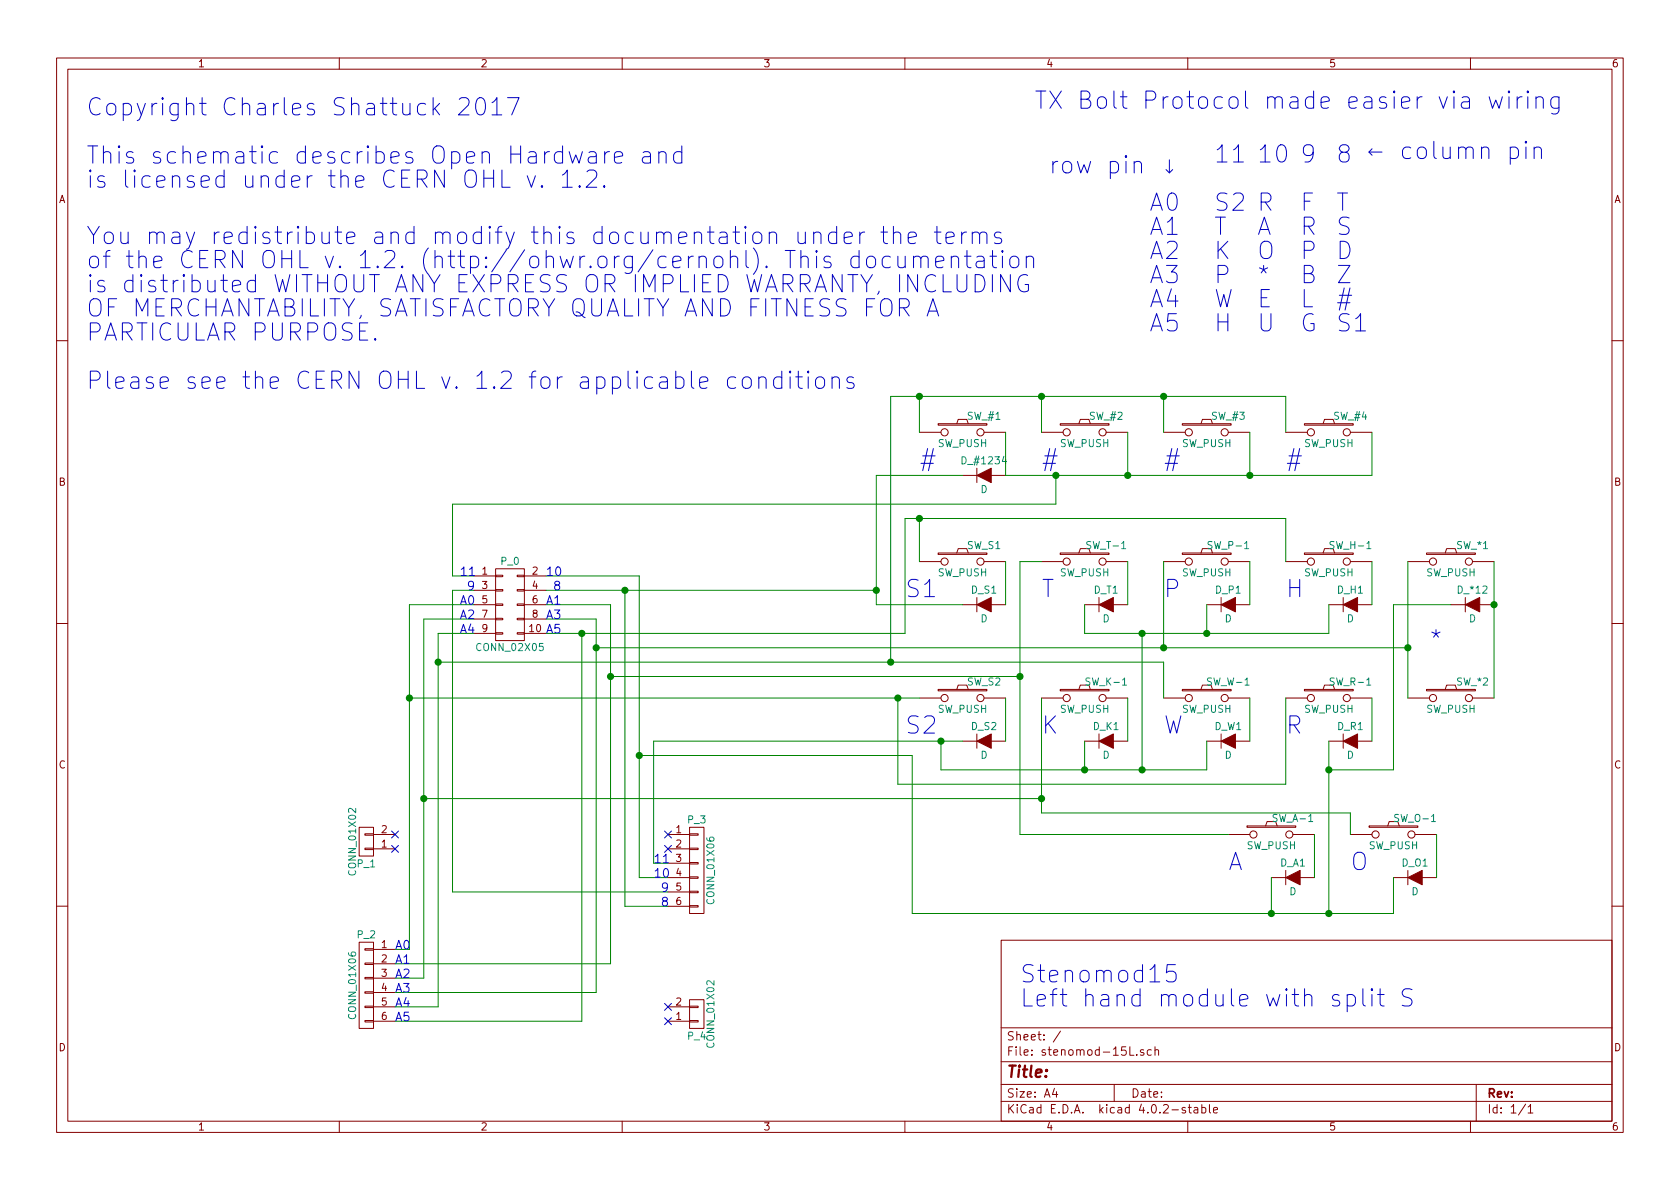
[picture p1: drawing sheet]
EESchema Schematic File Version 2
LIBS:power
LIBS:device
LIBS:transistors
LIBS:conn
LIBS:linear
LIBS:regul
LIBS:74xx
LIBS:cmos4000
LIBS:adc-dac
LIBS:memory
LIBS:xilinx
LIBS:microcontrollers
LIBS:dsp
LIBS:microchip
LIBS:analog_switches
LIBS:motorola
LIBS:texas
LIBS:intel
LIBS:audio
LIBS:interface
LIBS:digital-audio
LIBS:philips
LIBS:display
LIBS:cypress
LIBS:siliconi
LIBS:opto
LIBS:atmel
LIBS:contrib
LIBS:valves
LIBS:stenomod-15L-cache
EELAYER 25 0
EELAYER END
$Descr A4 11693 8268
encoding utf-8
Sheet 1 1
Title ""
Date ""
Rev ""
Comp ""
Comment1 ""
Comment2 ""
Comment3 ""
Comment4 ""
$EndDescr
$Comp
L CONN_01X06 P_2
U 1 1
P 2550 6850
F 0 "P_2" H 2550 7200 50  0000 C CNN
F 1 "CONN_01X06" V 2650 6850 50  0000 C CNN
F 2 "Connect:PINHEAD1-6" H 2550 6850 50  0001 C CNN
F 3 "" H 2550 6850 50  0000 C CNN
	1    2550 6850
	-1   0    0    -1  
$EndComp
$Comp
L CONN_01X06 P_3
U 1 1
P 4850 6050
F 0 "P_3" H 4850 6400 50  0000 C CNN
F 1 "CONN_01X06" V 4950 6050 50  0000 C CNN
F 2 "Connect:PINHEAD1-6" H 4850 6050 50  0001 C CNN
F 3 "" H 4850 6050 50  0000 C CNN
	1    4850 6050
	1    0    0    -1  
$EndComp
$Comp
L CONN_01X02 P_4
U 1 1
P 4850 7050
F 0 "P_4" H 4850 7200 50  0000 C CNN
F 1 "CONN_01X02" V 4950 7050 50  0000 C CNN
F 2 "Connect:PINHEAD1-2" H 4850 7050 50  0001 C CNN
F 3 "" H 4850 7050 50  0000 C CNN
	1    4850 7050
	1    0    0    1   
$EndComp
$Comp
L CONN_01X02 P_1
U 1 1
P 2550 5850
F 0 "P_1" H 2550 6000 50  0000 C CNN
F 1 "CONN_01X02" V 2650 5850 50  0000 C CNN
F 2 "Connect:PINHEAD1-2" H 2550 5850 50  0001 C CNN
F 3 "" H 2550 5850 50  0000 C CNN
	1    2550 5850
	-1   0    0    1   
$EndComp
$Comp
L CONN_02X05 P_0
U 1 1
P 3550 4200
F 0 "P_0" H 3550 4500 50  0000 C CNN
F 1 "CONN_02X05" H 3550 3900 50  0000 C CNN
F 2 "Connect:IDC_Header_Straight_10pins" H 3550 3000 50  0001 C CNN
F 3 "" H 3550 3000 50  0000 C CNN
	1    3550 4200
	1    0    0    -1  
$EndComp
$Comp
L SW_PUSH SW_#1
U 1 1
P 6700 3000
F 0 "SW_#1" H 6850 3110 50  0000 C CNN
F 1 "SW_PUSH" H 6700 2920 50  0000 C CNN
F 2 "Gateron:Gateron" H 6700 3000 50  0001 C CNN
F 3 "" H 6700 3000 50  0000 C CNN
	1    6700 3000
	1    0    0    -1  
$EndComp
$Comp
L SW_PUSH SW_#2
U 1 1
P 7550 3000
F 0 "SW_#2" H 7700 3110 50  0000 C CNN
F 1 "SW_PUSH" H 7550 2920 50  0000 C CNN
F 2 "Gateron:Gateron" H 7550 3000 50  0001 C CNN
F 3 "" H 7550 3000 50  0000 C CNN
	1    7550 3000
	1    0    0    -1  
$EndComp
$Comp
L SW_PUSH SW_#3
U 1 1
P 8400 3000
F 0 "SW_#3" H 8550 3110 50  0000 C CNN
F 1 "SW_PUSH" H 8400 2920 50  0000 C CNN
F 2 "Gateron:Gateron" H 8400 3000 50  0001 C CNN
F 3 "" H 8400 3000 50  0000 C CNN
	1    8400 3000
	1    0    0    -1  
$EndComp
$Comp
L SW_PUSH SW_S1
U 1 1
P 6700 3900
F 0 "SW_S1" H 6850 4010 50  0000 C CNN
F 1 "SW_PUSH" H 6700 3820 50  0000 C CNN
F 2 "Gateron:Gateron" H 6700 3900 50  0001 C CNN
F 3 "" H 6700 3900 50  0000 C CNN
	1    6700 3900
	1    0    0    -1  
$EndComp
$Comp
L SW_PUSH SW_T-1
U 1 1
P 7550 3900
F 0 "SW_T-1" H 7700 4010 50  0000 C CNN
F 1 "SW_PUSH" H 7550 3820 50  0000 C CNN
F 2 "Gateron:Gateron" H 7550 3900 50  0001 C CNN
F 3 "" H 7550 3900 50  0000 C CNN
	1    7550 3900
	1    0    0    -1  
$EndComp
$Comp
L SW_PUSH SW_P-1
U 1 1
P 8400 3900
F 0 "SW_P-1" H 8550 4010 50  0000 C CNN
F 1 "SW_PUSH" H 8400 3820 50  0000 C CNN
F 2 "Gateron:Gateron" H 8400 3900 50  0001 C CNN
F 3 "" H 8400 3900 50  0000 C CNN
	1    8400 3900
	1    0    0    -1  
$EndComp
$Comp
L SW_PUSH SW_H-1
U 1 1
P 9250 3900
F 0 "SW_H-1" H 9400 4010 50  0000 C CNN
F 1 "SW_PUSH" H 9250 3820 50  0000 C CNN
F 2 "Gateron:Gateron" H 9250 3900 50  0001 C CNN
F 3 "" H 9250 3900 50  0000 C CNN
	1    9250 3900
	1    0    0    -1  
$EndComp
$Comp
L SW_PUSH SW_S2
U 1 1
P 6700 4850
F 0 "SW_S2" H 6850 4960 50  0000 C CNN
F 1 "SW_PUSH" H 6700 4770 50  0000 C CNN
F 2 "Gateron:Gateron" H 6700 4850 50  0001 C CNN
F 3 "" H 6700 4850 50  0000 C CNN
	1    6700 4850
	1    0    0    -1  
$EndComp
$Comp
L SW_PUSH SW_K-1
U 1 1
P 7550 4850
F 0 "SW_K-1" H 7700 4960 50  0000 C CNN
F 1 "SW_PUSH" H 7550 4770 50  0000 C CNN
F 2 "Gateron:Gateron" H 7550 4850 50  0001 C CNN
F 3 "" H 7550 4850 50  0000 C CNN
	1    7550 4850
	1    0    0    -1  
$EndComp
$Comp
L SW_PUSH SW_W-1
U 1 1
P 8400 4850
F 0 "SW_W-1" H 8550 4960 50  0000 C CNN
F 1 "SW_PUSH" H 8400 4770 50  0000 C CNN
F 2 "Gateron:Gateron" H 8400 4850 50  0001 C CNN
F 3 "" H 8400 4850 50  0000 C CNN
	1    8400 4850
	1    0    0    -1  
$EndComp
$Comp
L SW_PUSH SW_R-1
U 1 1
P 9250 4850
F 0 "SW_R-1" H 9400 4960 50  0000 C CNN
F 1 "SW_PUSH" H 9250 4770 50  0000 C CNN
F 2 "Gateron:Gateron" H 9250 4850 50  0001 C CNN
F 3 "" H 9250 4850 50  0000 C CNN
	1    9250 4850
	1    0    0    -1  
$EndComp
$Comp
L SW_PUSH SW_*1
U 1 1
P 10100 3900
F 0 "SW_*1" H 10250 4010 50  0000 C CNN
F 1 "SW_PUSH" H 10100 3820 50  0000 C CNN
F 2 "Gateron:Gateron" H 10100 3900 50  0001 C CNN
F 3 "" H 10100 3900 50  0000 C CNN
	1    10100 3900
	1    0    0    -1  
$EndComp
$Comp
L SW_PUSH SW_*2
U 1 1
P 10100 4850
F 0 "SW_*2" H 10250 4960 50  0000 C CNN
F 1 "SW_PUSH" H 10100 4770 50  0000 C CNN
F 2 "Gateron:Gateron" H 10100 4850 50  0001 C CNN
F 3 "" H 10100 4850 50  0000 C CNN
	1    10100 4850
	1    0    0    -1  
$EndComp
$Comp
L SW_PUSH SW_A-1
U 1 1
P 8850 5800
F 0 "SW_A-1" H 9000 5910 50  0000 C CNN
F 1 "SW_PUSH" H 8850 5720 50  0000 C CNN
F 2 "Gateron:Gateron" H 8850 5800 50  0001 C CNN
F 3 "" H 8850 5800 50  0000 C CNN
	1    8850 5800
	1    0    0    -1  
$EndComp
$Comp
L SW_PUSH SW_O-1
U 1 1
P 9700 5800
F 0 "SW_O-1" H 9850 5910 50  0000 C CNN
F 1 "SW_PUSH" H 9700 5720 50  0000 C CNN
F 2 "Gateron:Gateron" H 9700 5800 50  0001 C CNN
F 3 "" H 9700 5800 50  0000 C CNN
	1    9700 5800
	1    0    0    -1  
$EndComp
$Comp
L D D_#1234
U 1 1
P 6850 3300
F 0 "D_#1234" H 6850 3400 50  0000 C CNN
F 1 "D" H 6850 3200 50  0000 C CNN
F 2 "Diodes_ThroughHole:D_DO-41_SOD81_P10.16mm_Horizontal" H 6850 3300 50  0001 C CNN
F 3 "" H 6850 3300 50  0000 C CNN
	1    6850 3300
	1    0    0    -1  
$EndComp
$Comp
L D D_S1
U 1 1
P 6850 4200
F 0 "D_S1" H 6850 4300 50  0000 C CNN
F 1 "D" H 6850 4100 50  0000 C CNN
F 2 "Diodes_ThroughHole:D_DO-41_SOD81_P10.16mm_Horizontal" H 6850 4200 50  0001 C CNN
F 3 "" H 6850 4200 50  0000 C CNN
	1    6850 4200
	1    0    0    -1  
$EndComp
$Comp
L D D_T1
U 1 1
P 7700 4200
F 0 "D_T1" H 7700 4300 50  0000 C CNN
F 1 "D" H 7700 4100 50  0000 C CNN
F 2 "Diodes_ThroughHole:D_DO-41_SOD81_P10.16mm_Horizontal" H 7700 4200 50  0001 C CNN
F 3 "" H 7700 4200 50  0000 C CNN
	1    7700 4200
	1    0    0    -1  
$EndComp
$Comp
L D D_P1
U 1 1
P 8550 4200
F 0 "D_P1" H 8550 4300 50  0000 C CNN
F 1 "D" H 8550 4100 50  0000 C CNN
F 2 "Diodes_ThroughHole:D_DO-41_SOD81_P10.16mm_Horizontal" H 8550 4200 50  0001 C CNN
F 3 "" H 8550 4200 50  0000 C CNN
	1    8550 4200
	1    0    0    -1  
$EndComp
$Comp
L D D_H1
U 1 1
P 9400 4200
F 0 "D_H1" H 9400 4300 50  0000 C CNN
F 1 "D" H 9400 4100 50  0000 C CNN
F 2 "Diodes_ThroughHole:D_DO-41_SOD81_P10.16mm_Horizontal" H 9400 4200 50  0001 C CNN
F 3 "" H 9400 4200 50  0000 C CNN
	1    9400 4200
	1    0    0    -1  
$EndComp
$Comp
L D D_*12
U 1 1
P 10250 4200
F 0 "D_*12" H 10250 4300 50  0000 C CNN
F 1 "D" H 10250 4100 50  0000 C CNN
F 2 "Diodes_ThroughHole:D_DO-41_SOD81_P10.16mm_Horizontal" H 10250 4200 50  0001 C CNN
F 3 "" H 10250 4200 50  0000 C CNN
	1    10250 4200
	1    0    0    -1  
$EndComp
$Comp
L D D_R1
U 1 1
P 9400 5150
F 0 "D_R1" H 9400 5250 50  0000 C CNN
F 1 "D" H 9400 5050 50  0000 C CNN
F 2 "Diodes_ThroughHole:D_DO-41_SOD81_P10.16mm_Horizontal" H 9400 5150 50  0001 C CNN
F 3 "" H 9400 5150 50  0000 C CNN
	1    9400 5150
	1    0    0    -1  
$EndComp
$Comp
L D D_W1
U 1 1
P 8550 5150
F 0 "D_W1" H 8550 5250 50  0000 C CNN
F 1 "D" H 8550 5050 50  0000 C CNN
F 2 "Diodes_ThroughHole:D_DO-41_SOD81_P10.16mm_Horizontal" H 8550 5150 50  0001 C CNN
F 3 "" H 8550 5150 50  0000 C CNN
	1    8550 5150
	1    0    0    -1  
$EndComp
$Comp
L D D_K1
U 1 1
P 7700 5150
F 0 "D_K1" H 7700 5250 50  0000 C CNN
F 1 "D" H 7700 5050 50  0000 C CNN
F 2 "Diodes_ThroughHole:D_DO-41_SOD81_P10.16mm_Horizontal" H 7700 5150 50  0001 C CNN
F 3 "" H 7700 5150 50  0000 C CNN
	1    7700 5150
	1    0    0    -1  
$EndComp
$Comp
L D D_S2
U 1 1
P 6850 5150
F 0 "D_S2" H 6850 5250 50  0000 C CNN
F 1 "D" H 6850 5050 50  0000 C CNN
F 2 "Diodes_ThroughHole:D_DO-41_SOD81_P10.16mm_Horizontal" H 6850 5150 50  0001 C CNN
F 3 "" H 6850 5150 50  0000 C CNN
	1    6850 5150
	1    0    0    -1  
$EndComp
$Comp
L D D_A1
U 1 1
P 9000 6100
F 0 "D_A1" H 9000 6200 50  0000 C CNN
F 1 "D" H 9000 6000 50  0000 C CNN
F 2 "Diodes_ThroughHole:D_DO-41_SOD81_P10.16mm_Horizontal" H 9000 6100 50  0001 C CNN
F 3 "" H 9000 6100 50  0000 C CNN
	1    9000 6100
	1    0    0    -1  
$EndComp
$Comp
L D D_O1
U 1 1
P 9850 6100
F 0 "D_O1" H 9850 6200 50  0000 C CNN
F 1 "D" H 9850 6000 50  0000 C CNN
F 2 "Diodes_ThroughHole:D_DO-41_SOD81_P10.16mm_Horizontal" H 9850 6100 50  0001 C CNN
F 3 "" H 9850 6100 50  0000 C CNN
	1    9850 6100
	1    0    0    -1  
$EndComp
NoConn ~ 2750 5900
NoConn ~ 2750 5800
NoConn ~ 4650 7000
NoConn ~ 4650 7100
Wire Wire Line
	7000 3000 7000 3300
Wire Wire Line
	7000 3300 9550 3300
Wire Wire Line
	7850 3000 7850 3300
Connection ~ 7850 3300
Wire Wire Line
	8700 3000 8700 3300
Connection ~ 8700 3300
Wire Wire Line
	7000 3900 7000 4200
Wire Wire Line
	7850 3900 7850 4200
Wire Wire Line
	8700 3900 8700 4200
Wire Wire Line
	9550 3900 9550 4200
Connection ~ 10400 4200
Wire Wire Line
	9550 4850 9550 5150
Wire Wire Line
	8700 4850 8700 5150
Wire Wire Line
	7850 4850 7850 5150
Wire Wire Line
	7000 4850 7000 5150
Wire Wire Line
	9150 5800 9150 6100
Wire Wire Line
	10000 5800 10000 6100
Wire Wire Line
	2850 6600 2750 6600
Wire Wire Line
	2850 4200 2850 6600
Wire Wire Line
	2850 4200 3300 4200
Wire Wire Line
	2950 6800 2750 6800
Wire Wire Line
	2950 4300 2950 6800
Wire Wire Line
	2950 4300 3300 4300
Wire Wire Line
	3050 7000 2750 7000
Wire Wire Line
	3050 4400 3050 7000
Wire Wire Line
	3050 4400 3300 4400
NoConn ~ 4650 5800
NoConn ~ 4650 5900
Wire Wire Line
	3300 4100 3150 4100
Wire Wire Line
	3150 4100 3150 6200
Wire Wire Line
	3150 6200 4650 6200
Wire Wire Line
	2750 7100 4050 7100
Wire Wire Line
	4050 7100 4050 4400
Wire Wire Line
	3800 4400 6300 4400
Wire Wire Line
	4150 6900 2750 6900
Wire Wire Line
	4150 4300 4150 6900
Wire Wire Line
	4150 4300 3800 4300
Wire Wire Line
	4250 6700 2750 6700
Wire Wire Line
	4250 4200 4250 6700
Wire Wire Line
	4350 6300 4650 6300
Wire Wire Line
	4350 6300 4350 4100
Wire Wire Line
	3800 4100 6100 4100
Wire Wire Line
	4450 6100 4650 6100
Wire Wire Line
	4450 4000 4450 6100
Wire Wire Line
	4450 4000 3800 4000
Wire Wire Line
	3300 4000 3150 4000
Wire Wire Line
	3150 4000 3150 3500
Wire Wire Line
	3150 3500 7350 3500
Wire Wire Line
	7350 3500 7350 3300
Connection ~ 7350 3300
Wire Wire Line
	8950 2750 8950 3000
Wire Wire Line
	6200 2750 8950 2750
Wire Wire Line
	6400 2750 6400 3000
Wire Wire Line
	7250 3000 7250 2750
Connection ~ 7250 2750
Wire Wire Line
	8100 3000 8100 2750
Connection ~ 8100 2750
Wire Wire Line
	3050 4600 8100 4600
Wire Wire Line
	6200 4600 6200 2750
Connection ~ 6400 2750
Connection ~ 3050 4600
Wire Wire Line
	4650 6000 4550 6000
Wire Wire Line
	4550 6000 4550 5150
Wire Wire Line
	4550 5150 6700 5150
Connection ~ 2850 4850
Wire Wire Line
	9250 4400 9250 4200
Wire Wire Line
	7550 4400 9250 4400
Wire Wire Line
	7550 4200 7550 4400
Wire Wire Line
	8400 4200 8400 4400
Connection ~ 8400 4400
Wire Wire Line
	8400 5350 8400 5150
Wire Wire Line
	6550 5350 8400 5350
Wire Wire Line
	7550 5350 7550 5150
Wire Wire Line
	6550 5350 6550 5150
Connection ~ 6550 5150
Connection ~ 7550 5350
Wire Wire Line
	9700 6350 9700 6100
Wire Wire Line
	6350 6350 9700 6350
Wire Wire Line
	8850 6350 8850 6100
Wire Wire Line
	9250 5150 9250 6350
Connection ~ 9250 6350
Wire Wire Line
	10100 4200 9700 4200
Wire Wire Line
	9700 5350 9250 5350
Connection ~ 9250 5350
Wire Wire Line
	6350 6350 6350 5250
Wire Wire Line
	6350 5250 4450 5250
Connection ~ 4450 5250
Connection ~ 8850 6350
Wire Wire Line
	6100 3300 6100 4200
Wire Wire Line
	6100 3300 6700 3300
Connection ~ 4350 4100
Connection ~ 7950 5350
Connection ~ 7950 4400
Wire Wire Line
	7950 5350 7950 4400
Wire Wire Line
	10400 3900 10400 4850
Wire Wire Line
	9800 3900 9800 4850
Wire Wire Line
	9700 4200 9700 5350
Wire Wire Line
	8950 3600 8950 3900
Wire Wire Line
	6300 3600 8950 3600
Wire Wire Line
	6400 3600 6400 3900
Wire Wire Line
	8950 5450 8950 4850
Wire Wire Line
	6250 5450 8950 5450
Wire Wire Line
	2850 4850 6400 4850
Wire Wire Line
	6250 5450 6250 4850
Connection ~ 6250 4850
Wire Wire Line
	8550 5800 7100 5800
Wire Wire Line
	7100 5800 7100 3900
Wire Wire Line
	7100 3900 7250 3900
Wire Wire Line
	9400 5800 9400 5650
Wire Wire Line
	9400 5650 7250 5650
Wire Wire Line
	7250 5650 7250 4850
Wire Wire Line
	8100 3900 8100 4500
Wire Wire Line
	4150 4500 9800 4500
Connection ~ 9800 4500
Connection ~ 4050 4400
Wire Wire Line
	6300 4400 6300 3600
Connection ~ 6400 3600
Wire Wire Line
	4250 4200 3800 4200
Wire Wire Line
	6100 4200 6700 4200
Connection ~ 6100 4100
Wire Wire Line
	7250 5550 2950 5550
Connection ~ 2950 5550
Connection ~ 7250 5550
Connection ~ 8100 4500
Connection ~ 4150 4500
Wire Wire Line
	8100 4600 8100 4850
Connection ~ 6200 4600
Text Notes 600  1300 0    120  ~ 0
Copyright Charles Shattuck 2017\n\nThis schematic describes Open Hardware and\nis licensed under the CERN OHL v. 1.2.\n
Wire Wire Line
	9550 3300 9550 3000
$Comp
L SW_PUSH SW_#4
U 1 1
P 9250 3000
F 0 "SW_#4" H 9400 3110 50  0000 C CNN
F 1 "SW_PUSH" H 9250 2920 50  0000 C CNN
F 2 "Gateron:Gateron" H 9250 3000 50  0001 C CNN
F 3 "" H 9250 3000 50  0000 C CNN
	1    9250 3000
	1    0    0    -1  
$EndComp
Wire Wire Line
	4250 4700 7100 4700
Connection ~ 7100 4700
Connection ~ 4250 4700
Text Notes 2750 6600 0    60   ~ 0
A0
Text Notes 2750 7100 0    60   ~ 0
A5
Text Notes 2750 6700 0    60   ~ 0
A1
Text Notes 2750 6800 0    60   ~ 0
A2
Text Notes 2750 6900 0    60   ~ 0
A3
Text Notes 2750 7000 0    60   ~ 0
A4
Text Notes 4600 6300 0    60   ~ 0
8
Text Notes 4600 6200 0    60   ~ 0
9
Text Notes 4550 6000 0    60   ~ 0
11
Text Notes 4550 6100 0    60   ~ 0
10
Text Notes 3200 4200 0    60   ~ 0
A0
Text Notes 3800 4200 0    60   ~ 0
A1
Text Notes 3200 4300 0    60   ~ 0
A2
Text Notes 3800 4300 0    60   ~ 0
A3
Text Notes 3200 4400 0    60   ~ 0
A4
Text Notes 3800 4400 0    60   ~ 0
A5
Text Notes 3850 4100 0    60   ~ 0
8
Text Notes 3250 4100 0    60   ~ 0
9
Text Notes 3200 4000 0    60   ~ 0
11
Text Notes 3800 4000 0    60   ~ 0
10
Text Notes 6400 3250 0    120  ~ 0
#
Text Notes 7250 3250 0    120  ~ 0
#
Text Notes 8100 3250 0    120  ~ 0
#
Text Notes 8950 3250 0    120  ~ 0
#
Text Notes 6300 4150 0    120  ~ 0
S1
Text Notes 6300 5100 0    120  ~ 0
S2
Text Notes 7250 4150 0    120  ~ 0
T
Text Notes 7250 5100 0    120  ~ 0
K
Text Notes 8100 4150 0    120  ~ 0
P
Text Notes 8100 5100 0    120  ~ 0
W
Text Notes 8950 4150 0    120  ~ 0
H
Text Notes 8950 5100 0    120  ~ 0
R
Text Notes 8550 6050 0    120  ~ 0
A
Text Notes 9400 6050 0    120  ~ 0
O
Text Notes 9950 4500 0    120  ~ 0
*
Text Notes 8000 2300 0    120  ~ 0
A0\nA1\nA2\nA3\nA4\nA5
Text Notes 8450 2300 0    120  ~ 0
11\n\nS2\nT\nK\nP\nW\nH
Text Notes 8750 2300 0    120  ~ 0
10\n\nR\nA\nO\n*\nE\nU
Text Notes 9050 2300 0    120  ~ 0
9\n\nF\nR\nP\nB\nL\nG
Text Notes 9300 2300 0    120  ~ 0
8\n\nT\nS\nD\nZ\n#\nS1
Text Notes 7200 750  0    120  ~ 0
TX Bolt Protocol made easier via wiring
Text Notes 9500 1100 0    120  ~ 0
← column pin
Text Notes 7300 1200 0    120  ~ 0
row pin ↓
Text Notes 7100 7000 0    120  ~ 0
Stenomod15\nLeft hand module with split S
Text Notes 600  2700 0    120  ~ 0
You may redistribute and modify this documentation under the terms\nof the CERN OHL v. 1.2. (http://ohwr.org/cernohl). This documentation\nis distributed WITHOUT ANY EXPRESS OR IMPLIED WARRANTY, INCLUDING \nOF MERCHANTABILITY, SATISFACTORY QUALITY AND FITNESS FOR A\nPARTICULAR PURPOSE.\n\nPlease see the CERN OHL v. 1.2 for applicable conditions
$EndSCHEMATC
